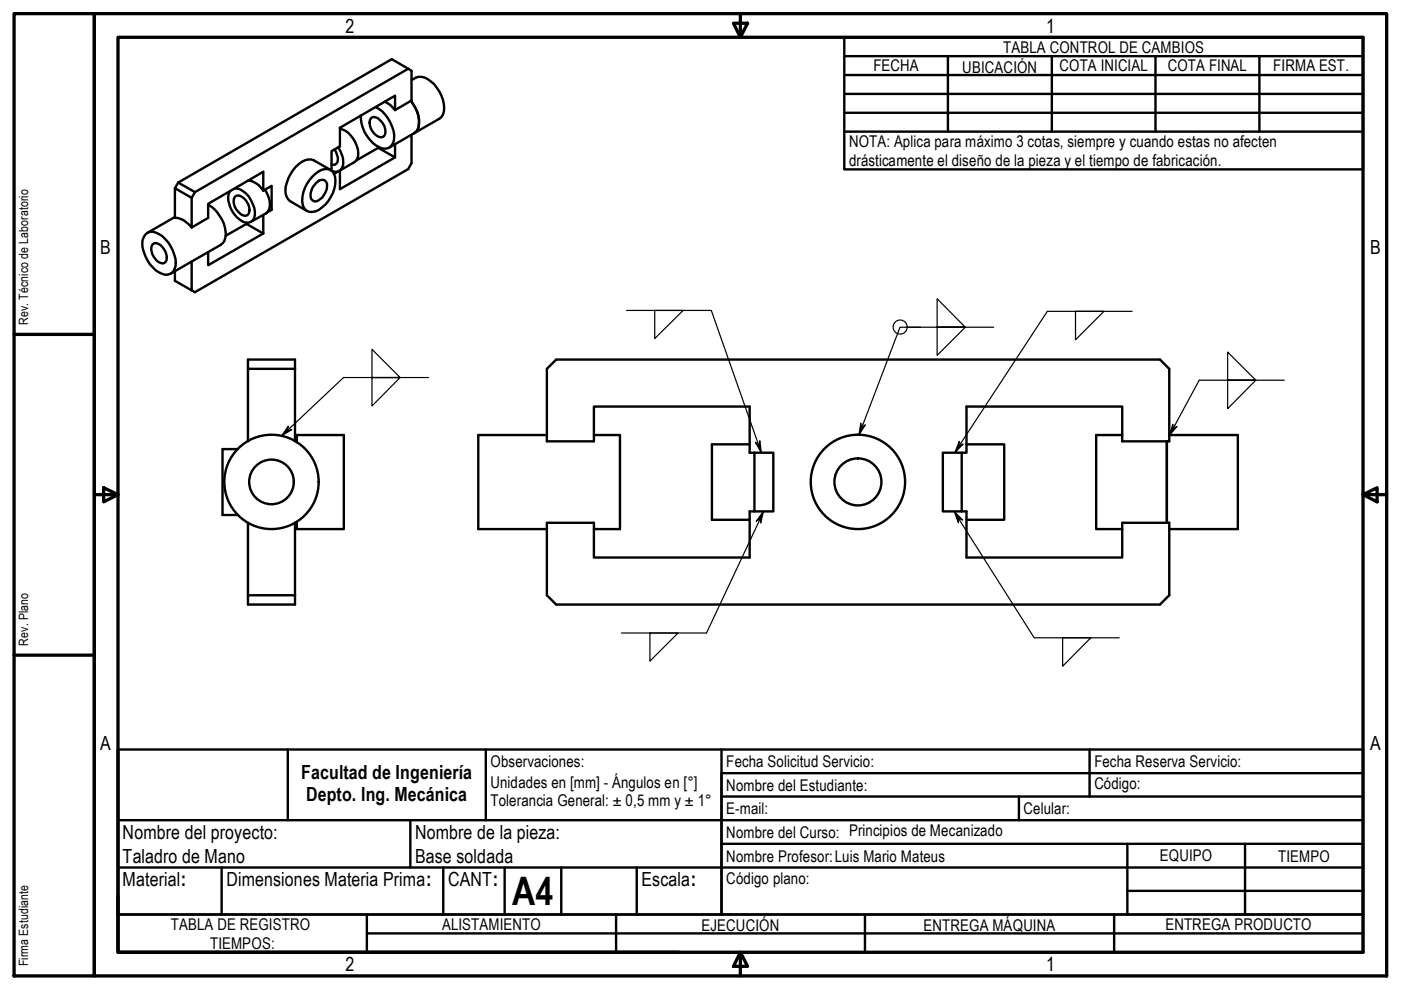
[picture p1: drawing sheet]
<svg xmlns="http://www.w3.org/2000/svg" width="297mm" height="210mm" viewBox="0 0 297 210" stroke-linecap="round" stroke-linejoin="round" font-family="sans-serif">
<!-- layer: Visible (ISO) -->
<g fill="none" stroke="#000" stroke-width=".51">
<path d="M86.6 14.6l.6 .4v6.3l-3.4 2M86.6 14.6l-45.3 26.1M86.6 14.6l-3.5-2.1-45.3 26.2M87.2 17a2.93 2.93 0 0 1 4.1 .2 7 7 0 0 1 2.6 7.1l-.7 .9-5.4 3M37.1 39.9v6.3a4.4 4.4 0 0 1 3.5 2M37.8 38.7l-.7 1.2 3.5 2M37.8 38.7l3.5 2M49.7 40a4.3 4.3 0 0 1 3.9 3.3 2.9 2.9 0 0 1-.4 3.7 2.99 2.99 0 0 1-3.5-1.5 5.7 5.7 0 0 1-1.2-4.5l.3-.5M52.6 38.3a4.1 4.1 0 0 1 3.2 2.1M66.2 37.4a4.2 4.2 0 0 1 3.4-1.6 2.16 2.16 0 0 1 1.5 2.5 7.6 7.6 0 0 1-4.2 6.5 2.06 2.06 0 0 1-2.1-.3 2.06 2.06 0 0 1-.7-2 7.6 7.6 0 0 1 2.1-5.1zM67.1 38.7a1.2 1.2 0 0 1 1.5-.5 1.2 1.2 0 0 1 .7 1.3 3.7 3.7 0 0 1-2.4 3.2 1.24 1.24 0 0 1-1.1-1.7 3.9 3.9 0 0 1 1.3-2.3zM70.1 36l-3.6-2a3.4 3.4 0 0 0-3.8 1.3 7.7 7.7 0 0 0-2.1 5.9l.6 1.1 .4 .4 3.5 2"/>
<path d="M70.9 31.7l.3 .5a2.44 2.44 0 0 1 .2 2.4l-.3 .3h-.8M71.7 31.2a4.7 4.7 0 0 1 .9 4.3 1.53 1.53 0 0 1-2.2 .7M71.7 36.4l-.9 .5M72.1 27.3a5.8 5.8 0 0 1 3.8 5.8l-.4 1-.4 .3-3.2 1.8M78.6 25.1a1.14 1.14 0 0 1 1.7 .1 3.1 3.1 0 0 1 1.2 3.6 1.15 1.15 0 0 1-1.7-.1 3.1 3.1 0 0 1-1.2-3.6zM79.6 22.7a7.4 7.4 0 0 1 3.8 7.4 1.98 1.98 0 0 1-3 1.1 7.6 7.6 0 0 1-3.9-6.7M80.2 31.2v.1l-4.6 2.7M80.2 31.3l3.6 2.1M81.6 21.6a5.3 5.3 0 0 1 2.2 1.7M83.8 23.3v-3l-11.7 6.8v3.9l-1.8 1v4.2M83.8 30.6v2.8l-11.7 6.7v-3.9M87.1 21.4a6.4 6.4 0 0 1 1.5 6l-.3 .5-.5 .3"/>
<path d="M87.2 28.5v6.1l-.6 1.2-45.3 26.1-.7-.3M87.8 28.2l-5.3 3.1M30.8 49.8a2.12 2.12 0 0 1 2.9-.2 7.7 7.7 0 0 1 3.5 6.9 2.1 2.1 0 0 1-3.5 1.3 7.7 7.7 0 0 1-3.5-6.9zM32.3 51.9a1.14 1.14 0 0 1 1.7 0 3.2 3.2 0 0 1 1.1 3.6 1.14 1.14 0 0 1-1.6 0 3.2 3.2 0 0 1-1.2-3.6zM37.1 46l-5.9 3.4M37.1 57.5v2l3.5 2.1M40.6 41.9v6.3M40.6 55.5v6.1M41.3 40.7l-.7 1.2M44.1 43.4a7.3 7.3 0 0 1 3.7 7.1l-.2 .6-.8 .8-10.6 6.1M49.8 41.8a1.15 1.15 0 0 1 1.6 0 3.1 3.1 0 0 1 1.2 3.6 1.14 1.14 0 0 1-1.6 0 3.1 3.1 0 0 1-1.2-3.6zM52.3 47.2v.3l3.5 2"/>
<path d="M52.3 47.5l-4.5 2.5M55.8 40.4v-4l-11.7 6.8v3l-3.5 2M55.8 49.5l-11.7 6.7v-2.8M55.8 40.4l1.8-1v5.1l-1 .6M55.8 45.6v3.9M56.2 40.2a4.5 4.5 0 0 1 .6 4.7l-3.6 2.1M57.6 44.5l-.6 .1M52.6 78.2v15.4M62.5 78.2h-9.9v-2h9.9v17.4M116 78.2l1.9-2h128l2 2v15.4h-10v-7.4h-33v9.8h-5v12.4h5v9.8h33v-7.4h10v15.4l-2 2h-128l-1.9-2v-15.4h9.9v7.4h33v-9.8h5.1v-12.4h-5.1v-9.8h-33v7.4h-9.9zM50.4 95.2h-3.2v14h3.2M62.9 93.8v-1.6h10v20h-10v-1.5"/>
<path d="M116 92.2h-14.6v20h14.6M125.9 92.2h5.5v20h-5.5M158.9 94.2h-8v16h8M160 96v12.4M203.9 96v12.4M204.9 94.2h8v16h-8M237.9 92.2h-5.5v20h5.5M247.4 93.6v17.2M247.9 92.2h14.5v20h-14.5M52.6 110.8v17.4h9.9v-17.4M52.6 126.2h9.9"/>
<circle cx="57.6" cy="102.2" r="10"/>
<circle cx="57.6" cy="102.2" r="4.7"/>
<circle cx="181.9" cy="102.2" r="10"/>
<circle cx="181.9" cy="102.2" r="5"/>
</g>
<!-- layer: Title (ISO) -->
<g fill="none" stroke="#000" stroke-width=".51">
<path d="M179 7.9h110v28h-110zM179 19.9h110M179 15.9h110M179 11.9h110M201 11.9v16M223 11.9v16M245 11.9v16M267 11.9v16M179 23.9h110M179 27.9h110M25 158.9h264v35h-136v-30h136M25 158.9v35h128v-35"/>
<path d="M25 158.9v35M61 158.9v15M103 158.9v15M231 158.9v10M25 173.9h264M87 173.9v10M153 178.9h136v15M153 168.9h136M216 168.9v5M239 178.9v15M264 178.9v15M25 193.9h264v8h-264z"/>
<path d="M25 183.9h264M47 183.9v10M77.8 193.9v8M77.8 197.9h211.2M94 183.9v10M107 183.9v10M119 183.9v10M130.6 193.9v8M135 183.9v10M183.4 193.9v8M236.2 193.9v8M239 188.9h50"/>
</g>
<!-- layer: Border (ISO) -->
<g fill="none" stroke="#000" stroke-width=".7">
<path d="M3 2.9h17v204h-17zM20 2.9h274v204h-274zM25 7.9h264v194h-264zM155.5 4.9h3l-1.5 3zM157 2.9v5M3 70.9h17M20 104.9h5M22 103.4l3 1.5-3 1.5zM289 104.9l3-1.5v3zM289 104.9h5M3 138.9h17M25 189.9v12h119"/>
<path d="M157 201.9l1.5 3h-3zM157 201.9v5"/>
</g>
<!-- layer: Symbol (ISO) -->
<g fill="none" stroke="#000" stroke-width=".25">
<path d="M78.9 74.1l5.9 5.9h-5.9h5.9l-5.9 6.1zM132.8 65.8h18l10.6 30.2M138.8 65.8h6l-6 6zM192.7 69.4h18M195.2 69.4h-4.4l-8.7 22.8M198.7 63.3l6 6.1h-6h6l-6 5.9zM228 66h6.1l-6.1 6zM240 66h-17.9l-19.7 30M260.3 74.6l6 6h-6h6l-6 6zM61.2 90.3l-.3 1 .9-.2-2.1 1.3zM90.9 80h-18.1l-13.1 12.4M160.1 93.8l.8 .7 .2-1.1 .3 2.6z"/>
<path d="M182.5 89.7l.2 1 .8-.6-1.4 2.1zM203.4 93.6l-.1 1 .9-.5-1.8 1.9zM248.7 90v.9l.9-.5-1.7 2zM272.3 80.6h-18l-6.4 11.8M161.9 108.4l-.6 2.5-.1-.9-.9 .5zM161.9 108.4l-12.1 25.8h-18M202.3 108.4l1.8 1.9-.9-.5v1zM202.3 108.4l17 26.8h18M137.8 134.2h6l-6 6zM225.3 135.2h6l-6 6.1z"/>
<circle cx="190.8" cy="69.3" r="1.49"/>
</g>
<g fill="#000">
<path d="M61.2 90.3l-.3 1 .9-.2-2.1 1.3z" fill-rule="evenodd"/>
<path d="M160.1 93.8l.8 .7 .2-1.1 .3 2.6z" fill-rule="evenodd"/>
<path d="M182.5 89.7l.2 1 .8-.6-1.4 2.1z" fill-rule="evenodd"/>
<path d="M203.4 93.6l-.1 1 .9-.5-1.8 1.9z" fill-rule="evenodd"/>
<path d="M248.7 90v.9l.9-.5-1.7 2z" fill-rule="evenodd"/>
<path d="M161.9 108.4l-.6 2.5-.1-.9-.9 .5z" fill-rule="evenodd"/>
<path d="M202.3 108.4l1.8 1.9-.9-.5v1z" fill-rule="evenodd"/>
</g>
<text font-size="8.3" x="108.6" y="191.9">A4</text>
<g font-size="4.1">
<text x="73.3" y="6.9">2</text>
<text x="221.8" y="6.9">1</text>
<text x="21.2" y="53.9">B</text>
<text x="290.5" y="53.9">B</text>
<text x="21.2" y="158.9">A</text>
<text x="290.5" y="158.9">A</text>
<text x="63.9" y="165.1">Facultad de Ingeniería</text>
<text x="64.9" y="169.8">Depto. Ing. Mecánica</text>
<text x="26" y="177.9">Nombre del proyecto:</text>
<text x="88" y="177.9">Nombre de la pieza:</text>
<text x="26" y="182.9">Taladro de Mano</text>
<text x="88" y="182.9">Base soldada</text>
<text x="26" y="187.9">Material:</text>
<text x="48" y="187.9">Dimensiones Materia Prima:</text>
<text x="95" y="187.9">CANT:</text>
<text x="136" y="187.9">Escala:</text>
<text x="73.3" y="205.9">2</text>
<text x="221.8" y="205.9">1</text>
</g>
<g font-size="3.4">
<text x="212.7" y="11.1">TABLA CONTROL DE CAMBIOS</text>
<text x="185.2" y="15.1">FECHA</text>
<text x="204" y="15.5">UBICACIÓN</text>
<text x="224.6" y="15.1">COTA INICIAL</text>
<text x="247.6" y="15.1">COTA FINAL</text>
<text x="269.9" y="15.1">FIRMA EST.</text>
<text x="180" y="31.2">NOTA: Aplica para máximo 3 cotas, siempre y cuando estas no afecten</text>
<text x="180" y="35.2">drásticamente el diseño de la pieza y el tiempo de fabricación.</text>
<text x="104" y="167.1">Unidades en [mm] - Ángulos en [°]</text>
<text x="104" y="162.7">Observaciones:</text>
<text x="154" y="167.6">Nombre del Estudiante:</text>
<text x="154" y="162.7">Fecha Solicitud Servicio:</text>
<text x="232" y="167.3">Código:</text>
<text x="232" y="162.7">Fecha Reserva Servicio:</text>
<text x="104" y="170.8">Tolerancia General: ± 0,5 mm y ± 1°</text>
<text x="154" y="172.6">E-mail:</text>
<text x="217" y="172.6">Celular:</text>
<text x="154" y="177.6">Nombre del Curso: Principios de Mecanizado</text>
<text x="154" y="182.7">Nombre Profesor:Luis Mario Mateus</text>
<text x="245.9" y="182.6">EQUIPO</text>
<text x="271" y="182.7">TIEMPO</text>
<text x="154" y="187.4">Código plano:</text>
<text x="36.2" y="197.2">TABLA DE REGISTRO</text>
<text x="93.7" y="197.1">ALISTAMIENTO</text>
<text x="148.7" y="197.5">EJECUCIÓN</text>
<text x="195.8" y="197.4">ENTREGA MÁQUINA</text>
<text x="247.1" y="197.1">ENTREGA PRODUCTO</text>
<text x="44.6" y="201.1">TIEMPOS:</text>
</g>
<g font-size="2.7">
<text x="6" y="68.9" transform="rotate(-90 6 68.9)">Rev. Técnico de Laboratorio</text>
<text x="6" y="136.9" transform="rotate(-90 6 136.9)">Rev. Plano</text>
<text x="6" y="204.9" transform="rotate(-90 6 204.9)">Firma Estudiante</text>
</g>
</svg>
